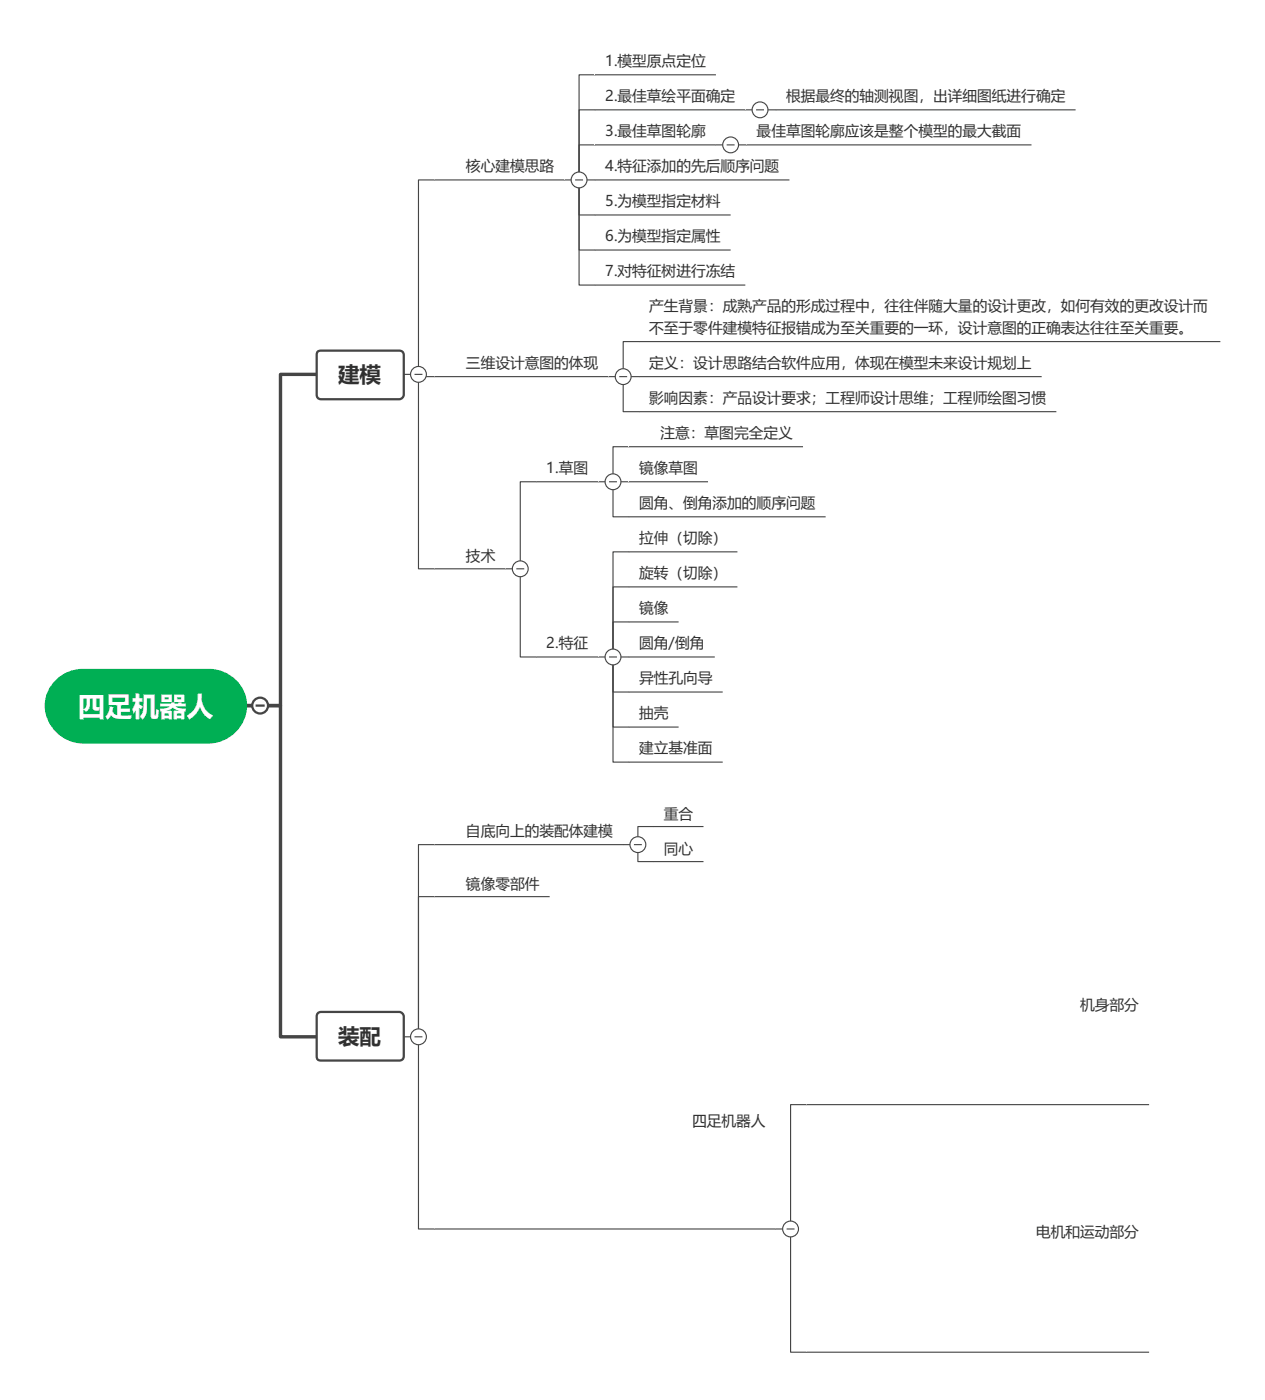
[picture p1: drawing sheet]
<svg xmlns="http://www.w3.org/2000/svg" width="286mm" height="317mm" viewBox="0 0 286 317" stroke-linecap="round" stroke-linejoin="round" font-family="sans-serif">
<path d="M71.6 84.7h-8.2v75h-7.9h7.9v74.9h8.2" fill="none" stroke="#454545" stroke-width=".77"/>
<g fill="none" stroke="#454545" stroke-width=".26">
<path d="M134.6 16.9h-3.6v23.8h-3.4M134.6 24.9h-3.6v15.8M134.6 32.8h-3.6v7.9M161.9 32.8h6.9M168.6 24.9h6.9M98.2 40.7h-3.6v44h-3.3M131 40.7v7.9h3.6M131 40.7v15.9h3.6M131 40.7v23.8h3.6M131 40.7h3.6M144.5 77.3h-3.6v7.9h-3.3M98.2 85.2h-3.6v-.5v44h3.6"/>
<path d="M144.5 85.2h-3.6v8h3.6M121.2 109h-3.5v19.7h-3.4M142.2 101.1h-3.6v7.9h-3.3M142.2 109h-3.6v7.9h3.6M117.7 128.7v20h3.5M142.2 124.9h-3.6v23.8h-3.3M142.2 132.8h-3.6v15.9M138.6 148.7v7.9h3.6M138.6 148.7v15.8h3.6M138.6 148.7v23.8h3.6M138.6 148.7h3.6M142.2 140.7h-3.6v8"/>
<path d="M98.2 191.1h-3.6v43.5h-3.3M144.3 191.1v3.9h3.6M147.9 187h-3.6v4.1h-3.4M98.2 202.9h-3.6v75.2h3.6M182.4 250h-3.6v28.1h-3.3M178.8 278.1v27.9h3.6"/>
</g>
<path d="M12.9 154.1a8.3 8.3 0 0 1 5.8-2.4h28.6a8 8 0 0 1 8 6.5 8 8 0 0 1-4.9 9l-2 .6h-1.1h-28.6a8.1 8.1 0 0 1-7.5-4.9 8.1 8.1 0 0 1 1.7-8.8z" fill-rule="evenodd" fill="#00af54"/>
<path d="M12.9 154.1a8.3 8.3 0 0 1 5.8-2.4h28.6a8 8 0 0 1 8 6.5 8 8 0 0 1-4.9 9l-2 .6h-1.1h-28.6a8.1 8.1 0 0 1-7.5-4.9 8.1 8.1 0 0 1 1.7-8.8z" fill="none" stroke="#00af54" stroke-width=".77" stroke-linecap="butt"/>
<path d="M71.8 79.7l.8-.4h17.7a.94 .94 0 0 1 1 1.1v8.9a1.1 1.1 0 0 1-1 1h-17.7a.94 .94 0 0 1-1-1v-8.9z" fill-rule="evenodd" fill="#fff"/>
<path d="M71.8 79.7l.8-.4h17.7a.94 .94 0 0 1 1 1.1v8.9a1.1 1.1 0 0 1-1 1h-17.7a.94 .94 0 0 1-1-1v-8.9z" fill="none" stroke="#454545" stroke-width=".51"/>
<path d="M72 229.2l.6-.2h17.7a1.1 1.1 0 0 1 1 1v9a.94 .94 0 0 1-1 1h-17.7a.85 .85 0 0 1-1-1v-9z" fill-rule="evenodd" fill="#fff"/>
<path d="M72 229.2l.6-.2h17.7a1.1 1.1 0 0 1 1 1v9a.94 .94 0 0 1-1 1h-17.7a.85 .85 0 0 1-1-1v-9z" fill="none" stroke="#454545" stroke-width=".51"/>
<path d="M98.2 34.3h29.4v6.4h-29.4z" fill-rule="evenodd" fill="#fff"/>
<path d="M98.2 40.7h29.4" fill="none" stroke="#454545" stroke-width=".26"/>
<path d="M134.6 10.5h27.3v6.4h-27.3z" fill-rule="evenodd" fill="#fff"/>
<path d="M134.6 16.9h27.3" fill="none" stroke="#454545" stroke-width=".26"/>
<path d="M134.6 18.5h34v6.4h-34z" fill-rule="evenodd" fill="#fff"/>
<path d="M134.6 24.9h34" fill="none" stroke="#454545" stroke-width=".26"/>
<path d="M175.5 18.5h67.8v6.4h-67.8z" fill-rule="evenodd" fill="#fff"/>
<path d="M175.5 24.9h67.8" fill="none" stroke="#454545" stroke-width=".26"/>
<path d="M134.6 26.4h27.3v6.4h-27.3z" fill-rule="evenodd" fill="#fff"/>
<path d="M134.6 32.8h27.3" fill="none" stroke="#454545" stroke-width=".26"/>
<path d="M168.8 26.4h64.5v6.4h-64.5z" fill-rule="evenodd" fill="#fff"/>
<path d="M168.8 32.8h64.5" fill="none" stroke="#454545" stroke-width=".26"/>
<path d="M134.6 34.3h43.9v6.4h-43.9z" fill-rule="evenodd" fill="#fff"/>
<path d="M134.6 40.7h43.9" fill="none" stroke="#454545" stroke-width=".26"/>
<path d="M134.6 42.3h30.6v6.3h-30.6z" fill-rule="evenodd" fill="#fff"/>
<path d="M134.6 48.6h30.6" fill="none" stroke="#454545" stroke-width=".26"/>
<path d="M134.6 50.2h30.6v6.4h-30.6z" fill-rule="evenodd" fill="#fff"/>
<path d="M134.6 56.6h30.6" fill="none" stroke="#454545" stroke-width=".26"/>
<path d="M134.6 58.1h34v6.4h-34z" fill-rule="evenodd" fill="#fff"/>
<path d="M134.6 64.5h34" fill="none" stroke="#454545" stroke-width=".26"/>
<path d="M98.2 122.6h16.1v6.1h-16.1z" fill-rule="evenodd" fill="#fff"/>
<path d="M98.2 128.7h16.1" fill="none" stroke="#454545" stroke-width=".26"/>
<path d="M121.2 102.6h14.1v6.4h-14.1z" fill-rule="evenodd" fill="#fff"/>
<path d="M121.2 109h14.1" fill="none" stroke="#454545" stroke-width=".26"/>
<path d="M142.2 94.7h39.4v6.4h-39.4z" fill-rule="evenodd" fill="#fff"/>
<path d="M142.2 101.1h39.4" fill="none" stroke="#454545" stroke-width=".26"/>
<path d="M142.2 102.6h17.9v6.4h-17.9z" fill-rule="evenodd" fill="#fff"/>
<path d="M142.2 109h17.9" fill="none" stroke="#454545" stroke-width=".26"/>
<path d="M142.2 110.5h44.5v6.4h-44.5z" fill-rule="evenodd" fill="#fff"/>
<path d="M142.2 116.9h44.5" fill="none" stroke="#454545" stroke-width=".26"/>
<path d="M121.2 142.3h14.1v6.4h-14.1z" fill-rule="evenodd" fill="#fff"/>
<path d="M121.2 148.7h14.1" fill="none" stroke="#454545" stroke-width=".26"/>
<path d="M142.2 118.5h24.6v6.4h-24.6z" fill-rule="evenodd" fill="#fff"/>
<path d="M142.2 124.9h24.6" fill="none" stroke="#454545" stroke-width=".26"/>
<path d="M142.2 134.3h11.3v6.4h-11.3z" fill-rule="evenodd" fill="#fff"/>
<path d="M142.2 140.7h11.3" fill="none" stroke="#454545" stroke-width=".26"/>
<path d="M142.2 142.3h19.5v6.4h-19.5z" fill-rule="evenodd" fill="#fff"/>
<path d="M142.2 148.7h19.5" fill="none" stroke="#454545" stroke-width=".26"/>
<path d="M142.2 126.4h24.6v6.4h-24.6z" fill-rule="evenodd" fill="#fff"/>
<path d="M142.2 132.8h24.6" fill="none" stroke="#454545" stroke-width=".26"/>
<path d="M142.2 150.2h21.3v6.4h-21.3z" fill-rule="evenodd" fill="#fff"/>
<path d="M142.2 156.6h21.3" fill="none" stroke="#454545" stroke-width=".26"/>
<path d="M142.2 158.1h11.3v6.4h-11.3z" fill-rule="evenodd" fill="#fff"/>
<path d="M142.2 164.5h11.3" fill="none" stroke="#454545" stroke-width=".26"/>
<path d="M142.2 166.1h21.3v6.4h-21.3z" fill-rule="evenodd" fill="#fff"/>
<path d="M142.2 172.5h21.3" fill="none" stroke="#454545" stroke-width=".26"/>
<path d="M98.2 184.7h42.7v6.4h-42.7z" fill-rule="evenodd" fill="#fff"/>
<path d="M98.2 191.1h42.7" fill="none" stroke="#454545" stroke-width=".26"/>
<path d="M98.2 196.8h26.1v6.1h-26.1z" fill-rule="evenodd" fill="#fff"/>
<path d="M98.2 202.9h26.1" fill="none" stroke="#454545" stroke-width=".26"/>
<path d="M147.9 180.9h11.2v6.1h-11.2z" fill-rule="evenodd" fill="#fff"/>
<path d="M147.9 187h11.2" fill="none" stroke="#454545" stroke-width=".26"/>
<path d="M147.9 188.8h11.2v6.2h-11.2z" fill-rule="evenodd" fill="#fff"/>
<path d="M147.9 195h11.2" fill="none" stroke="#454545" stroke-width=".26"/>
<path d="M98.2 78.8h39.4v6.4h-39.4z" fill-rule="evenodd" fill="#fff"/>
<path d="M98.2 85.2h39.4" fill="none" stroke="#454545" stroke-width=".26"/>
<path d="M144.5 66h131.5v11.3h-131.5z" fill-rule="evenodd" fill="#fff"/>
<path d="M144.5 77.3h131.5" fill="none" stroke="#454545" stroke-width=".26"/>
<path d="M144.5 78.8h91.1v6.4h-91.1z" fill-rule="evenodd" fill="#fff"/>
<path d="M144.5 85.2h91.1" fill="none" stroke="#454545" stroke-width=".26"/>
<path d="M144.5 86.8h94.4v6.4h-94.4z" fill-rule="evenodd" fill="#fff"/>
<path d="M144.5 93.2h94.4" fill="none" stroke="#454545" stroke-width=".26"/>
<path d="M98.2 229.2h77.3v48.9h-77.3z" fill-rule="evenodd" fill="#fff"/>
<path d="M98.2 278.1h77.3" fill="none" stroke="#454545" stroke-width=".26"/>
<path d="M182.4 204.7h77.5v45.3h-77.5z" fill-rule="evenodd" fill="#fff"/>
<path d="M182.4 250h77.5" fill="none" stroke="#454545" stroke-width=".26"/>
<path d="M182.4 251.8h77.5v54.2h-77.5z" fill-rule="evenodd" fill="#fff"/>
<path d="M182.4 306h77.5" fill="none" stroke="#454545" stroke-width=".26"/>
<circle cx="58.8" cy="159.7" r="1.79" fill="#fff" stroke="#454545" stroke-width=".51"/>
<path d="M58.1 159.7h1.5" fill="none" stroke="#454545" stroke-width=".51"/>
<circle cx="94.6" cy="84.7" r="1.79" fill="#fff" stroke="#454545" stroke-width=".26"/>
<path d="M93.9 84.7h1.5" fill="none" stroke="#454545" stroke-width=".26"/>
<circle cx="94.6" cy="234.6" r="1.79" fill="#fff" stroke="#454545" stroke-width=".26"/>
<path d="M93.9 234.6h1.5" fill="none" stroke="#454545" stroke-width=".26"/>
<circle cx="131" cy="40.7" r="1.79" fill="#fff" stroke="#454545" stroke-width=".26"/>
<path d="M130.2 40.7h1.5" fill="none" stroke="#454545" stroke-width=".26"/>
<circle cx="171.9" cy="24.9" r="1.79" fill="#fff" stroke="#454545" stroke-width=".26"/>
<path d="M171.1 24.9h1.6" fill="none" stroke="#454545" stroke-width=".26"/>
<circle cx="165.2" cy="32.8" r="1.79" fill="#fff" stroke="#454545" stroke-width=".26"/>
<path d="M164.5 32.8h1.5" fill="none" stroke="#454545" stroke-width=".26"/>
<circle cx="117.7" cy="128.7" r="1.79" fill="#fff" stroke="#454545" stroke-width=".26"/>
<path d="M116.9 128.7h1.5" fill="none" stroke="#454545" stroke-width=".26"/>
<circle cx="138.6" cy="109" r="1.79" fill="#fff" stroke="#454545" stroke-width=".26"/>
<path d="M137.9 109h1.5" fill="none" stroke="#454545" stroke-width=".26"/>
<circle cx="138.6" cy="148.7" r="1.79" fill="#fff" stroke="#454545" stroke-width=".26"/>
<path d="M137.9 148.7h1.5" fill="none" stroke="#454545" stroke-width=".26"/>
<circle cx="144.3" cy="191.1" r="1.79" fill="#fff" stroke="#454545" stroke-width=".26"/>
<path d="M143.5 191.1h1.5" fill="none" stroke="#454545" stroke-width=".26"/>
<circle cx="140.9" cy="85.2" r="1.79" fill="#fff" stroke="#454545" stroke-width=".26"/>
<path d="M140.2 85.2h1.5" fill="none" stroke="#454545" stroke-width=".26"/>
<circle cx="178.8" cy="278.1" r="1.79" fill="#fff" stroke="#454545" stroke-width=".26"/>
<path d="M178 278.1h1.6" fill="none" stroke="#454545" stroke-width=".26"/>
<text font-size="6.1" fill="#fff" x="17.7" y="162">四足机器人</text>
<g font-size="4.9" fill="#303030">
<text x="76.5" y="86.5">建模</text>
<text x="76.5" y="236.1">装配</text>
</g>
<g font-size="3.3" fill="#303030">
<text x="136.9" y="14.9">1.模型原点定位</text>
<text x="136.9" y="22.8">2.最佳草绘平面确定</text>
<text x="177.8" y="22.8">根据最终的轴测视图，出详细图纸进行确定</text>
<text x="136.9" y="30.7">3.最佳草图轮廓</text>
<text x="171.1" y="30.7">最佳草图轮廓应该是整个模型的最大截面</text>
<text x="105.4" y="38.7">核心建模思路</text>
<text x="136.9" y="38.7">4.特征添加的先后顺序问题</text>
<text x="136.9" y="46.6">5.为模型指定材料</text>
<text x="136.9" y="54.5">6.为模型指定属性</text>
<text x="136.9" y="62.5">7.对特征树进行冻结</text>
<text x="146.8" y="70.4">产生背景：成熟产品的形成过程中，往往伴随大量的设计更改，如何有效的更改设计而</text>
<text x="146.8" y="75.2">不至于零件建模特征报错成为至关重要的一环，设计意图的正确表达往往至关重要。</text>
<text x="105.4" y="83.2">三维设计意图的体现</text>
<text x="146.8" y="83.2">定义：设计思路结合软件应用，体现在模型未来设计规划上</text>
<text x="146.8" y="91.1">影响因素：产品设计要求；工程师设计思维；工程师绘图习惯</text>
<text x="149.4" y="99">注意：草图完全定义</text>
<text x="123.6" y="107">1.草图</text>
<text x="144.5" y="107">镜像草图</text>
<text x="144.5" y="114.9">圆角、倒角添加的顺序问题</text>
<text x="144.5" y="122.8">拉伸（切除）</text>
<text x="105.4" y="126.9">技术</text>
<text x="144.5" y="130.8">旋转（切除）</text>
<text x="144.5" y="138.7">镜像</text>
<text x="123.6" y="146.6">2.特征</text>
<text x="144.5" y="146.6">圆角/倒角</text>
<text x="144.5" y="154.5">异性孔向导</text>
<text x="144.5" y="162.5">抽壳</text>
<text x="144.5" y="170.4">建立基准面</text>
<text x="150.2" y="185.2">重合</text>
<text x="105.4" y="189.1">自底向上的装配体建模</text>
<text x="150.2" y="193.2">同心</text>
<text x="105.4" y="201.1">镜像零部件</text>
<text x="244.3" y="228.5">机身部分</text>
<text x="156.5" y="254.8">四足机器人</text>
<text x="234.3" y="279.9">电机和运动部分</text>
</g>
</svg>
